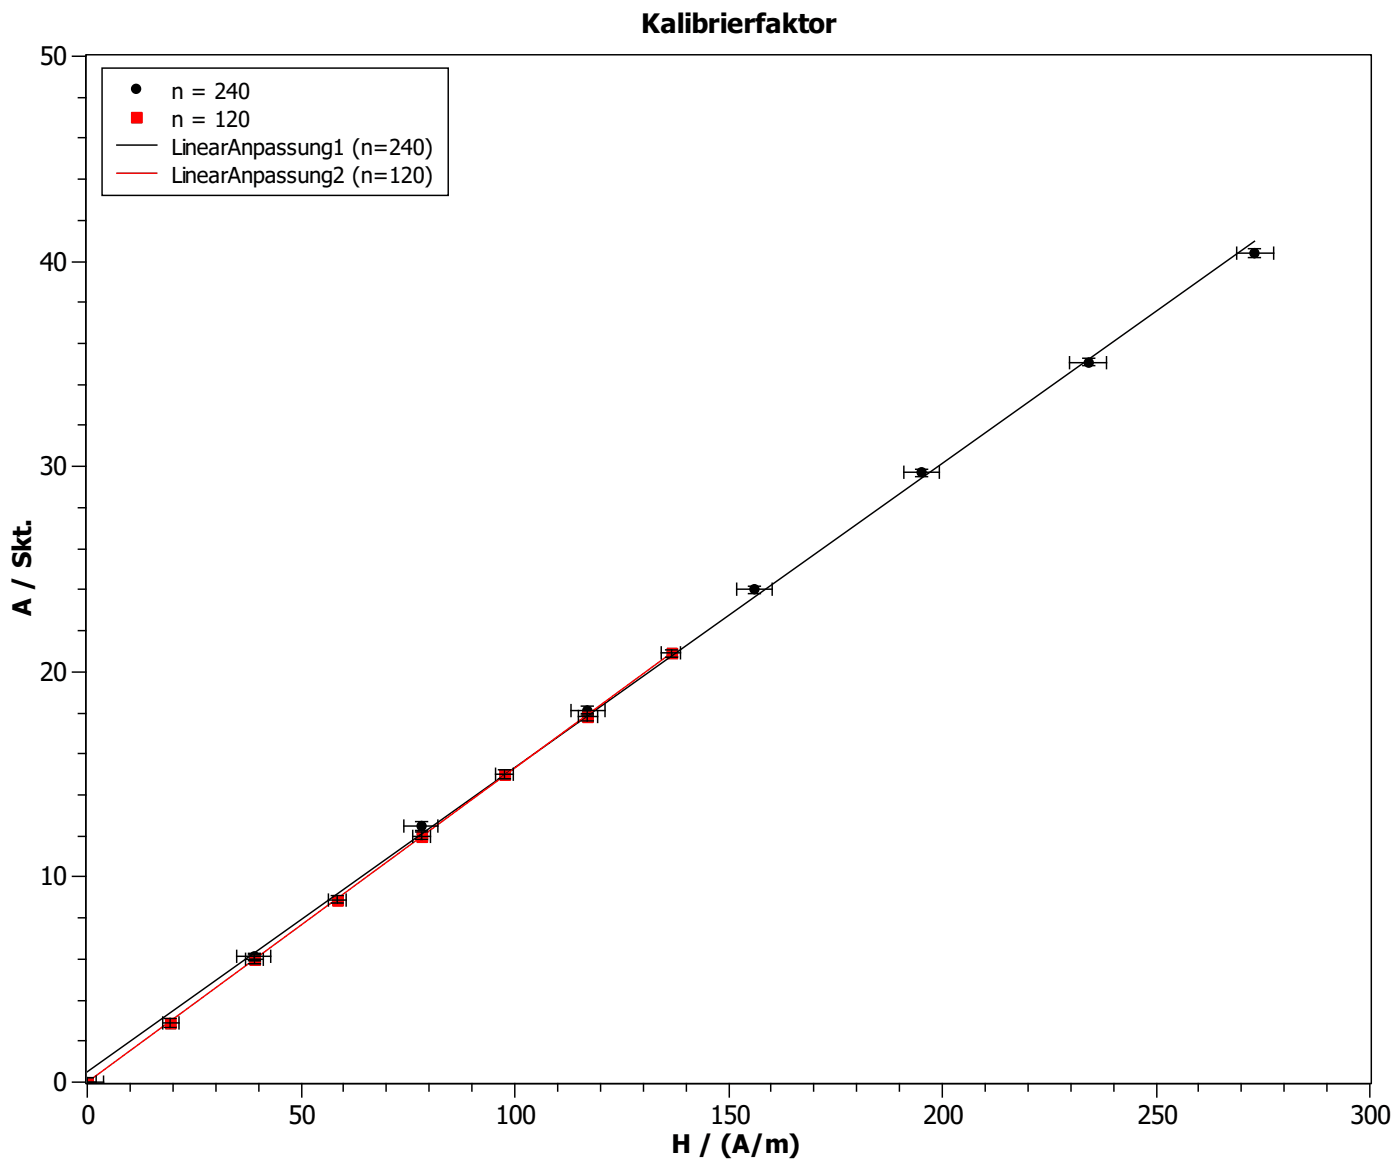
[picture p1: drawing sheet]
<svg xmlns="http://www.w3.org/2000/svg" width="334mm" height="278mm" viewBox="0 0 334 278" stroke-linecap="round" stroke-linejoin="round" font-family="sans-serif">
<g fill="none" stroke="#000" stroke-width=".35">
<path d="M17.3 13.4h3.2v244.1M18.7 32.8h1.8M18.7 23.3h1.8M18.7 52.6h1.8M18.7 42.7h1.8M17.3 62.4h3.2M18.7 72h1.8M18.7 91.7h1.8M18.7 81.8h1.8M17.3 111.1h3.2M18.7 101.2h1.8M18.7 130.9h1.8"/>
<path d="M18.7 121h1.8M18.7 150.3h1.8M18.7 140.4h1.8M17.3 160.2h3.2M18.7 179.6h1.8M18.7 170h1.8M18.7 199.3h1.8M18.7 189.4h1.8M17.3 208.8h3.2M18.7 218.7h1.8M18.7 238.5h1.8M18.7 228.6h1.8"/>
<path d="M17.3 257.9h3.2M18.7 248h1.8M31 258.2v1.8M41.3 258.2v1.8M51.5 258.2v1.8M61.7 258.2v1.8M71.9 258.2v3.2M81.8 258.2v1.8M92 258.2v1.8M102.3 258.2v1.8M112.5 258.2v1.8M122.7 258.2v3.2"/>
<path d="M132.9 258.2v1.8M143.2 258.2v1.8M153.4 258.2v1.8M163.6 258.2v1.8M173.8 258.2v3.2M183.7 258.2v1.8M193.9 258.2v1.8M204.2 258.2v1.8M214.4 258.2v1.8M224.6 258.2v3.2M234.9 258.2v1.8M245.1 258.2v1.8"/>
<path d="M255.3 258.2v1.8M265.5 258.2v1.8M275.8 258.2v3.2M285.6 258.2v1.8M295.9 258.2v1.8M306.1 258.2v1.8M316.3 258.2v1.8M326.2 258.2h-305.4v3.2M326.5 258.2v3.2"/>
</g>
<path d="M20.8 13.4h305.7v244.5h-305.7z" fill="#fff"/>
<g fill="#000" stroke="#000" stroke-width=".35">
<path d="M20.8 256.8a.95 .95 0 0 1 .9 .5 .95 .95 0 0 1 0 1h-.9z" fill-rule="evenodd"/>
<circle cx="32.4" cy="21.2" r="1.06"/>
<circle cx="299" cy="60.3" r="1.06"/>
<circle cx="259.5" cy="86.4" r="1.06"/>
<circle cx="219.7" cy="112.5" r="1.06"/>
<circle cx="179.8" cy="140.4" r="1.06"/>
<circle cx="140" cy="169.3" r="1.06"/>
<circle cx="100.5" cy="196.9" r="1.06"/>
<circle cx="60.7" cy="227.9" r="1.06"/>
</g>
<g fill="#f00" stroke="#f00" stroke-width=".35">
<path d="M20.8 256.8h1.4v1.5h-1.4z"/>
<path d="M39.5 242.7h2.5v2.5h-2.5z"/>
<path d="M59.6 227.5h2.5v2.5h-2.5z"/>
<path d="M79.3 213.4h2.5v2.5h-2.5z"/>
<path d="M99.4 198.3h2.5v2.4h-2.5z"/>
<path d="M119.2 183.4h2.5v2.5h-2.5z"/>
<path d="M138.9 169.7h2.5v2.5h-2.5z"/>
<path d="M159 154.5h2.5v2.5h-2.5z"/>
<path d="M31.4 26.8h2.5v2.5h-2.5z"/>
</g>
<g fill="none" stroke="#000" stroke-width=".35">
<path d="M20.5 13.1h306.4v245.1h-306.4zM24.3 16.2h82.5v30.4h-82.5zM27.9 34.6h9.5M294.8 58.9v2.8M297.6 59.3h2.8M299 57.5l-278.2 197.9M299 59.3v2.1M303.6 58.9v2.8M294.8 60.3h8.8M297.6 61.4h2.8M255 85v2.8M255 86.4h8.8"/>
<path d="M258.1 85.4h2.8M258.1 87.1h2.8M259.5 85.4v1.7M263.8 85v2.8M215.5 111.1v2.8M215.5 112.5h8.4M218.3 111.8h2.8M218.3 113.6h2.8M219.7 111.8v1.8M223.9 111.1v2.8M175.6 139v2.8M178.4 139.7h2.9"/>
<path d="M179.8 139.7v1.8M184.1 139v2.8M157.6 154.2v2.8M157.6 155.6h4.6M158.7 154.9h2.8M158.7 156.6h2.8M160.1 154.9v1.7M162.2 154.2v2.8M175.6 140.4h8.5M178.4 141.5h2.9M136.1 167.9v2.8M136.1 169.3h8.1"/>
<path d="M137.9 169.3v2.9M137.9 170.7h4.6M138.6 168.3h2.8M138.6 170.4h2.8M138.6 170h2.8M138.6 171.8h2.8M140 168.3v3.5M142.5 169.3v2.9M144.2 167.9v2.8M96.3 195.4v2.9M96.3 196.8h8.1M98.4 197.9v2.8"/>
<path d="M98.4 199.3h4.2M99.1 195.8h2.8M99.1 197.9h2.8M99.1 198.3h2.8M100.5 195.8v2.1M100.5 198.3v1.7M102.6 197.9v2.8M104.4 195.4v2.9M118.1 183.1v2.8M118.1 184.5h4.3M118.8 183.4h2.9M118.8 185.6h2.9"/>
<path d="M120.2 183.4v2.2M122.4 183.1v2.8M78.3 213.1v2.8M78.3 214.5h4.2M79 213.4h2.8M79 215.2h2.8M80.4 213.4v1.8M82.5 213.1v2.8M99.1 200h2.8M56.4 226.5v2.8M56.4 227.9h8.1M58.5 227.2v2.8"/>
<path d="M58.5 228.6h4.3M59.2 227.2h2.9M59.2 229h2.9M59.2 227.5h2.9M59.2 229.7h2.9M60.7 227.2v2.5M62.8 227.2v2.8M64.5 226.5v2.8M20.8 256.8h1.4M20.8 257.9h3.9M20.8 256.8v1.5M22.9 256.5v1.8"/>
<path d="M24.7 256.5v1.8M38.8 242.4v2.8M38.8 243.8h3.9M39.1 242.7h2.9M39.1 244.8h2.9M40.6 242.7v2.1M42.7 242.4v2.8"/>
</g>
<path d="M27.9 41.3h9.5M160.1 155.6l-139.3 102.3" fill="none" stroke="#f00" stroke-width=".35"/>
<text font-size="7.8" x="152.9" y="7.8">Kalibrierfaktor</text>
<g font-size="7.4">
<text x="9.5" y="15.5">50</text>
<text x="9.5" y="64.6">40</text>
<text x="9.5" y="113.2">30</text>
<text x="7.4" y="146.8" transform="rotate(-90 7.4 146.8)">A / Skt.</text>
<text x="9.5" y="162.3">20</text>
<text x="9.5" y="211">10</text>
<text x="12.7" y="260">0</text>
<text x="19.4" y="267.8">0</text>
<text x="68.8" y="267.8">50</text>
<text x="118.1" y="267.8">100</text>
<text x="169.3" y="267.8">150</text>
<text x="220" y="267.8">200</text>
<text x="271.2" y="267.8">250</text>
<text x="321.9" y="267.8">300</text>
<text x="160.1" y="274.8">H / (A/m)</text>
</g>
<g font-size="6.3">
<text x="40.9" y="23.5">n = 240</text>
<text x="40.9" y="30.2">n = 120</text>
<text x="40.9" y="36.9">LinearAnpassung1 (n=240)</text>
<text x="40.9" y="43.6">LinearAnpassung2 (n=120)</text>
</g>
</svg>
